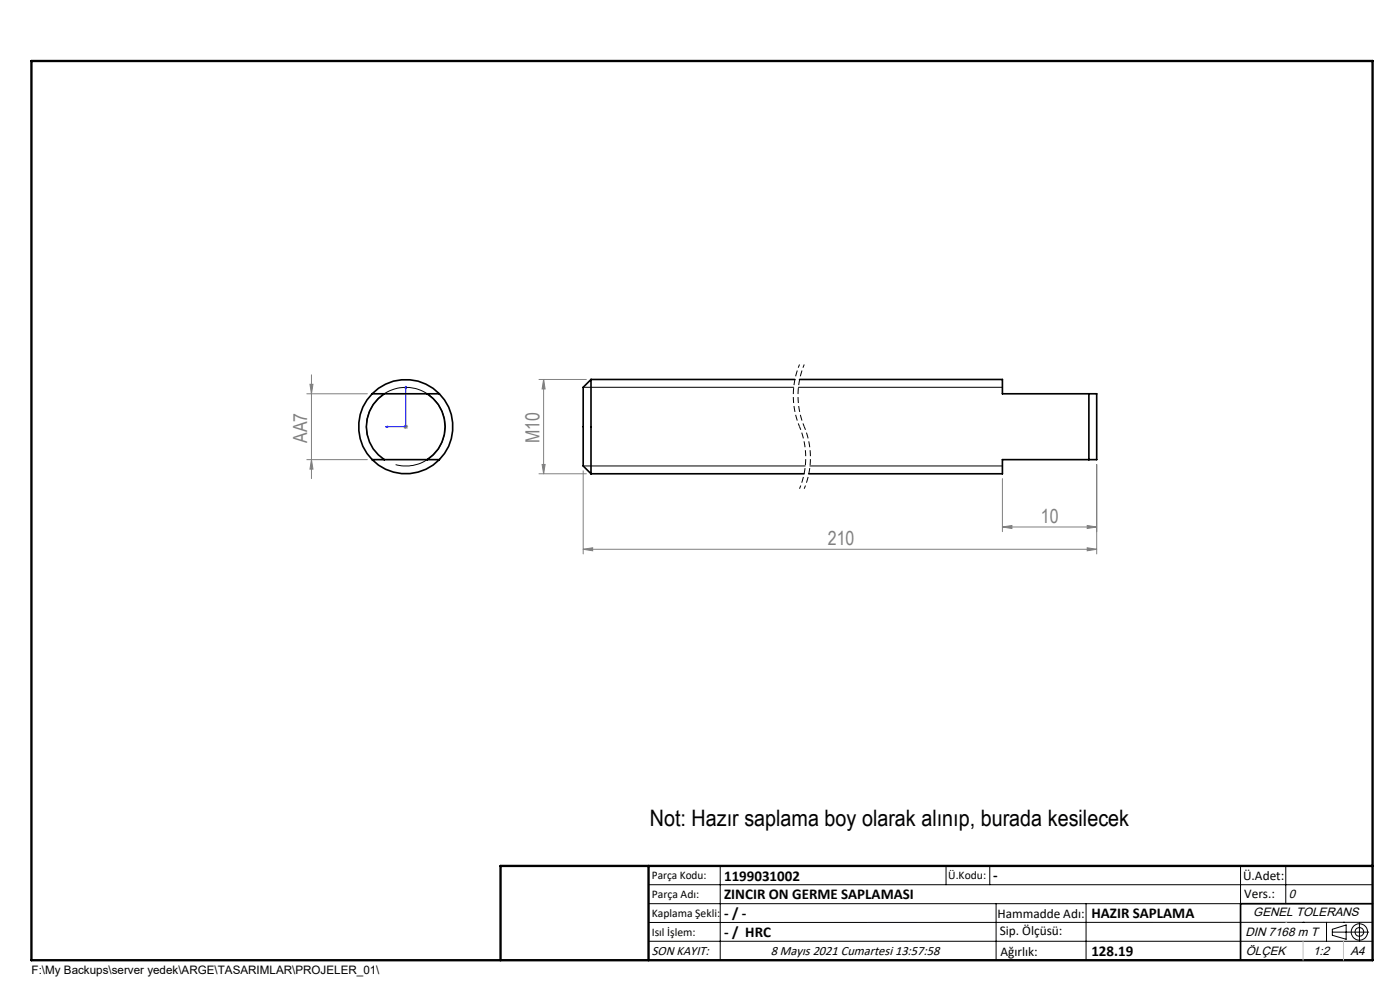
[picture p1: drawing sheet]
<svg xmlns="http://www.w3.org/2000/svg" width="297mm" height="210mm" viewBox="0 0 297 210" stroke-linecap="round" stroke-linejoin="round" font-family="sans-serif">
<path d="M169.6 77.3a17.1 17.1 0 0 0 0 13.2M170.6 77.3a17.1 17.1 0 0 0 0 13.2M169.6 90.5a17.1 17.1 0 0 1 0 13.2M170.6 90.5a17.1 17.1 0 0 1 0 13.2" fill="none" stroke="#000" stroke-width=".21" stroke-dasharray="1.3 .6" stroke-dashoffset=".5" stroke-linecap="butt"/>
<g fill="none" stroke="#000" stroke-width=".21">
<path d="M78 92.7a8.3 8.3 0 0 1 7.4-10.5 8.3 8.3 0 0 1 9 9 8.3 8.3 0 0 1-10.5 7.4M123.7 82.2h44.7M123.7 98.8h47.1M169.4 82.2h43.3M171.8 98.8h40.9M137.6 187.7h153.6M137.6 191.7h153.6M137.6 199.7h153.6M152.8 183.7v20M200.7 183.7v4M210 183.7v4M211.3 191.7v12"/>
<path d="M230.4 191.7v12M263.2 183.7v20M272.8 183.7v8M276.4 195.6h.1M281.4 195.6v4.1M282.6 197.7h7.8M282.6 197.1l3-.9v3l-3-.8zM285 195.6h.1M288.4 195.8v3.8M291.2 195.6l-153.6 .1"/>
<circle cx="288.4" cy="197.7" r="1.74"/>
<circle cx="288.4" cy="197.7" r=".93"/>
</g>
<path d="M81.8 90.5l.4-.1v.2zM86.1 81.9v8.6h-4.3M86.1 81.9l.1 .5h-.2z" fill="none" stroke="#00f" stroke-width=".21"/>
<g fill="none" stroke="#808080" stroke-width=".21">
<path d="M66.1 79.5v22M65.1 83.5h12.8M65.1 97.5h12.8M65.8 81.5h.6l-.3 2zM66.1 97.5l.3 2h-.6zM85.6 90.5h1M85.7 90.2l.7 .7M86.1 90v1M86.4 90.2l-.7 .7M114.3 80.5h10.1M115 98.5h.6l-.3 2zM115.3 80.5l.3 2h-.6z"/>
<path d="M115.3 80.5v20M123.7 99.9v17.6M232.7 98.5v19M114.3 100.5h10.1M123.7 116.5l2-.3v.6zM123.7 116.5h109M212.7 111.8l2-.3v.6zM212.7 101.5v11.3M212.7 111.8h20M230.6 111.5l2.1 .3-2.1 .3zM230.6 116.2l2.1 .3-2.1 .3z"/>
</g>
<path d="M106.2 203.7h185" fill="none" stroke="#000" stroke-width=".25"/>
<path d="M291.2 191.7h-28v12" fill="none" stroke="#000" stroke-width=".35"/>
<path d="M6.7 12.9h284.5v190.8h-284.5zM137.6 183.7v20M291.2 183.7h-185v20" fill="none" stroke="#000" stroke-width=".5"/>
<path d="M272.8 195.6h.1M276.4 199.7v4M285 199.7v4" fill="none" stroke="#c0c0c0" stroke-width=".21"/>
<path d="M81.8 90.5l.4 .1v-.2zM86.1 81.9l-.1 .5h.2z" fill="#00f"/>
<g fill="#808080">
<path d="M230.6 111.5l2.1 .3-2.1 .3zM212.7 111.8l2-.3v.6zM230.6 116.2l2.1 .3-2.1 .3zM123.7 116.5l2-.3v.6z"/>
<path d="M115 98.5h.6l-.3 2zM115.3 80.5l.3 2h-.6z"/>
<path d="M65.8 81.5h.6l-.3 2zM66.1 97.5l.3 2h-.6z"/>
</g>
<g fill="none" stroke="#000" stroke-width=".35">
<path d="M79 83.5a10 10 0 0 0 0 14M79 97.5a10 10 0 0 0 14.2 0M79 83.5a10 10 0 0 1 14.2 0M79 83.5h14.2M79 97.5h14.2M81.5 83.5a8.3 8.3 0 0 0 0 14M90.6 83.5a8.3 8.3 0 0 1 0 14M93.2 83.5a10 10 0 0 1 0 14M125.4 80.5l-1.7 1.7v16.6l1.7 1.7M125.4 80.5v20M125.4 80.5h43.2M169.6 80.5h43.1v3h20v14h-20v3h-41.1"/>
<path d="M231 83.5v14M125.4 100.5h45.2"/>
</g>
<text font-size="4.8" x="137.9" y="175.2">Not: Hazır saplama boy olarak alınıp, burada kesilecek</text>
<g font-size="4.1" fill="#808080">
<text x="65.2" y="93.9" transform="rotate(-90 65.2 93.9)">AA7</text>
<text x="114.4" y="94" transform="rotate(-90 114.4 94)">M10</text>
<text x="220.8" y="110.8">10</text>
<text x="175.6" y="115.6">210</text>
</g>
<g font-size="3.2">
<text x="153.6" y="186.8">1199031002</text>
<text x="153.6" y="190.8">ZINCIR ON GERME SAPLAMASI</text>
<text x="210.7" y="186.6">-</text>
<text x="153.6" y="194.8">- / -</text>
<text x="231.5" y="194.8">HAZIR SAPLAMA</text>
<text x="153.6" y="198.8">- / HRC</text>
<text x="231.5" y="202.8">128.19</text>
</g>
<g font-size="2.8">
<text x="263.7" y="186.7">Ü.Adet:</text>
<text x="263.9" y="190.5">Vers.:</text>
<text x="211.6" y="194.8">Hammadde Adı:</text>
<text x="138.3" y="202.6">SON KAYIT:</text>
<text x="163.5" y="202.6">8 Mayıs 2021 Cumartesi 13:57:58</text>
<text x="212.1" y="198.4">Sip. Ölçüsü:</text>
<text x="212.2" y="202.7">Ağırlık:</text>
</g>
<g font-size="2.6">
<text x="273.4" y="190.4">0</text>
<text x="265.9" y="194.4">GENEL TOLERANS</text>
<text x="264.2" y="198.5">DIN 7168 m T</text>
<text x="264.3" y="202.6">ÖLÇEK</text>
<text x="278.5" y="202.6">1:2</text>
<text x="286.5" y="202.6">A4</text>
</g>
<g font-size="2.5">
<text x="138.3" y="186.4">Parça Kodu:</text>
<text x="138.3" y="190.5">Parça Adı:</text>
<text x="201.2" y="186.5">Ü.Kodu:</text>
<text x="138.3" y="194.5">Kaplama Şekli:</text>
<text x="138.3" y="198.6">Isıl İşlem:</text>
<text x="6.7" y="206.7">F:\My Backups\server yedek\ARGE\TASARIMLAR\PROJELER_01\</text>
</g>
</svg>
